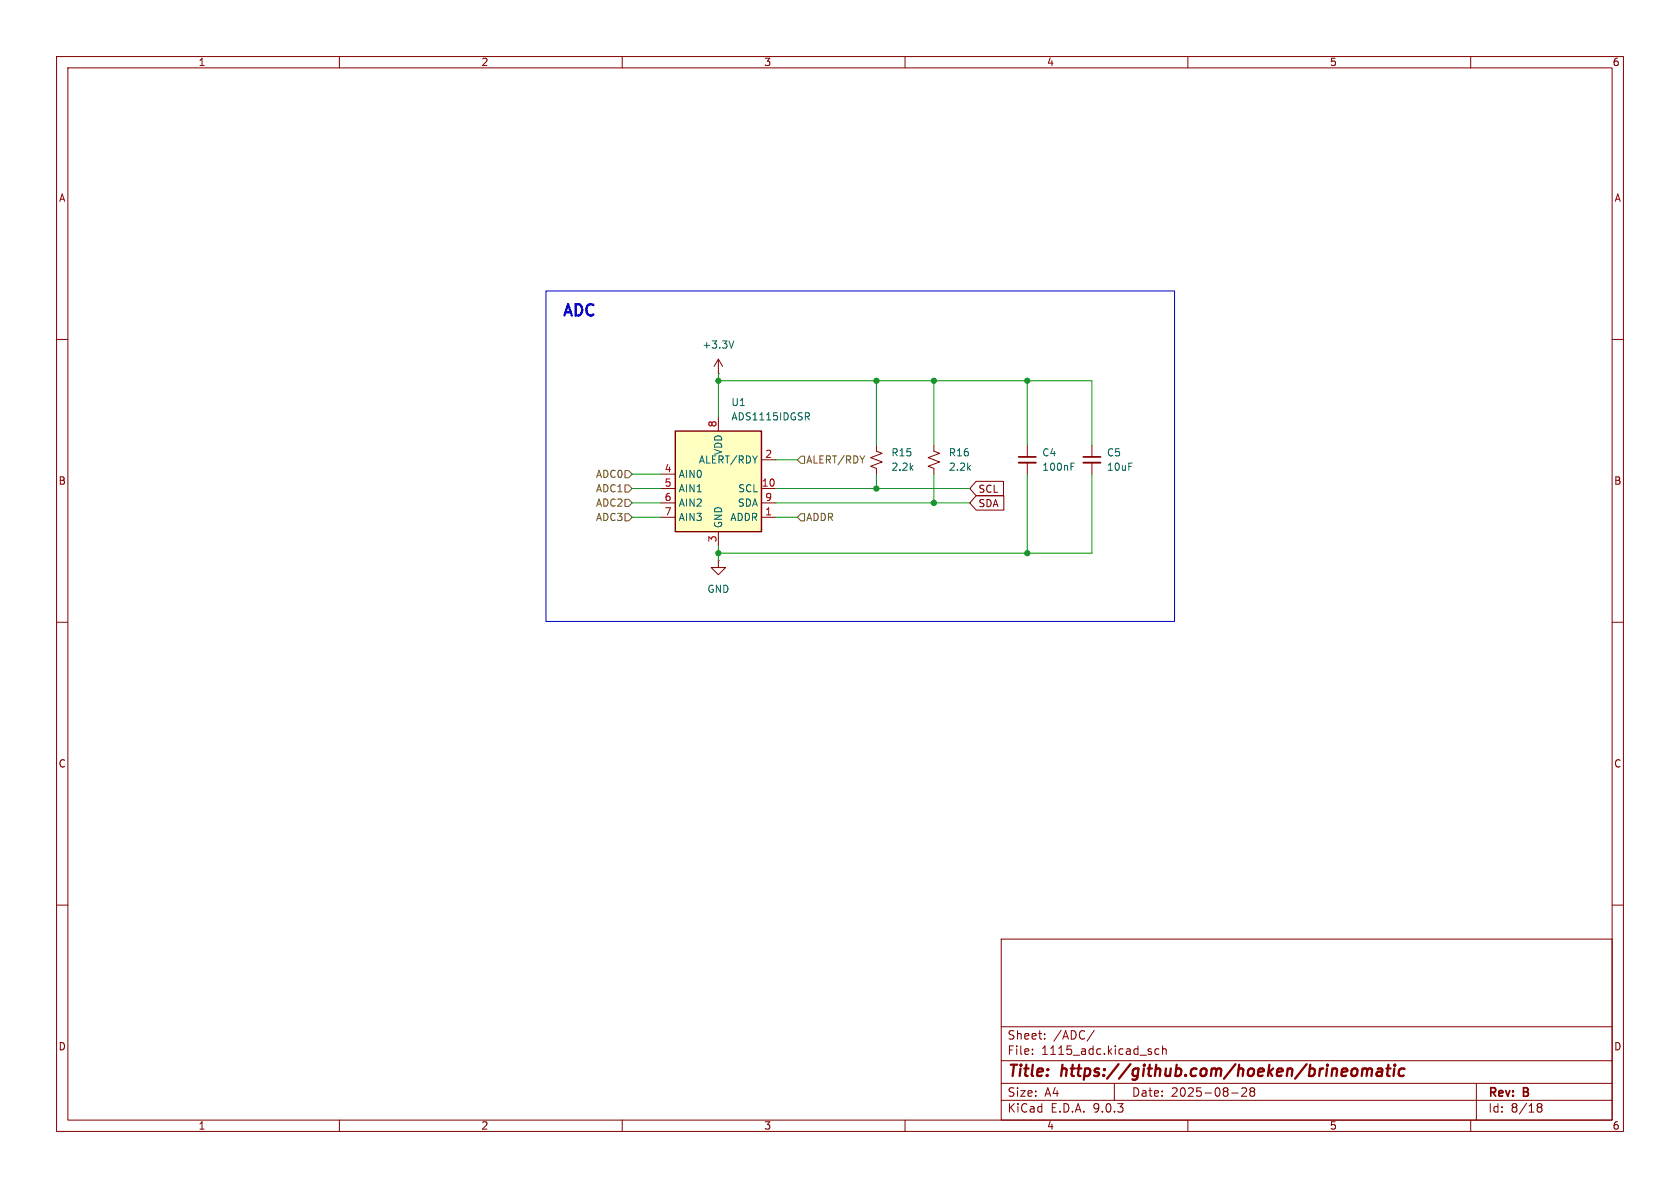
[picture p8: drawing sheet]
<svg xmlns="http://www.w3.org/2000/svg" width="297mm" height="210mm" viewBox="0 0 297 210" stroke-linecap="round" stroke-linejoin="round" font-family="sans-serif">
<g fill="none" stroke="#840000" stroke-width=".18">
<path d="M10 10h277v190h-277zM12 12h273v186h-273zM60 10v2M110 10v2M160 10v2M210 10v2M260 10v2M10 60h2M154.9 78.7v1.1l1.1 .3-2.1 .8 2.1 .8-2.1 .7 1 .4v1M181.6 78.7v2.1M193 78.7v2.1M285 60h2"/>
<path d="M181.6 81.8v2M193 81.8v2M10 110h2M285 110h2M10 160h2M177 166h108v32h-108zM285 160h2M60 198v2M110 198v2M160 198v2M177 194.5h108M177 191.5h108"/>
<path d="M177 187.5h108M177 181.5h108M182.5 186.3v.1M182.5 185.5v.1M184.7 183.6v.1M184.7 182.8v.1M193.5 182.1l-1.3 2M197 191.5v3M204.9 185.5l-.4-.1-.3 .3v.4l.1 .2h.6M205.5 185.5l.2-.1 .4 .1 .1 .9M205.5 184.9v1.5M210 198v2"/>
<path d="M217.7 193.2h1.2M220.3 192.4v.5l-.8 .9h.9M221 192.4v.3l.2 .2M221.2 192.9l-.2 .3v.5l.2 .1 .5-.1 .1-.2-.1-.4-.2-.2M221.2 192.9h.3M221.7 192.4l.1 .3-.3 .2M260 198v2M261 191.5v6.5M271.7 195.5l.3 .2M271.7 195.4l.3-.3 .5 .1 .1 .3-.3 .2M272 195.7h.3M272 195.7l-.3 .3"/>
<path d="M272.3 195.7l.3 .3-.1 .5-.5 .1-.3-.3"/>
</g>
<g fill="none" stroke="#840000" stroke-width=".4">
<path d="M240.9 189.1a.49 .49 0 0 1 .8 .1M240.9 188.9l-.2 1.3M241.7 189.2a.5 .5 0 0 1 .8-.2l-.1 1.2M241.7 189.2l-.1 1M243.6 189l.2-.1 .5 .1v1.2M244.4 189.4h-.7a.4 .4 0 0 0-.4 .4 .4 .4 0 0 0 .3 .4l.7-.1M245.1 188.9h.7M245.5 188.2l-.3 1.7 .1 .2 .4 .1M246.5 188.9l-.2 1.3M246.6 188.2v.2M246.6 188.2l-.1 .1 .1 .1M246.6 188.2l.1 .1-.1 .1"/>
<path d="M248.3 189a.66 .66 0 0 0-1 .3v.5l.1 .3 .2 .1 .6-.1"/>
</g>
<path d="M180.1 80.8h3M191.5 80.8h3.1" fill="none" stroke="#840000" stroke-width=".3"/>
<path d="M180.1 81.8h3M191.5 81.8h3.1" fill="none" stroke="#840000" stroke-width=".33"/>
<path d="M189.3 82.5h.5M189.3 81.9h.6" fill="none" stroke="#006464" stroke-width=".18"/>
<path d="M119.4 76.2h15.2v17.8h-15.2z" fill="#ffffc2"/>
<path d="M119.4 76.2h15.2v17.8h-15.2z" fill="none" stroke="#840000" stroke-width=".25"/>
<g fill="none" stroke="#840000" stroke-width=".18">
<path d="M127 66h.1M127 63.5v2.5M127 73.7v2.5M127 63.5l-.8 1.3M127 63.5l.8 1.3M165.1 78.7v1.1l1 .3-2 .8 2 .8-2 .7 1 .4v1M116.8 83.8h2.6M116.8 86.4h2.6M116.8 88.9h2.6M116.8 91.4h2.6M127 99.1v1.2h1.3l-1.3 1.3-1.3-1.3h1.3M127 99.1h.1"/>
<path d="M127 94v2.5M134.6 86.4h2.6M134.6 88.9h2.6M134.6 91.4h2.6M134.6 81.3h2.6M172.6 85.1h4.8v2.5h-4.8l-1.2-1.2zM172.6 87.6h4.9v2.6h-4.9l-1.2-1.3z"/>
</g>
<path d="M129.7 60.3l-.4 1.2M142.7 73.6l.4 .6M142.9 73l.2 .2-.1 .3-.1 .1" fill="none" stroke="#006464" stroke-width=".18"/>
<path d="M110.5 90.8h.6l.7 .6-.7 .7h-.6zM110.5 85.7h.6l.7 .7-.7 .6h-.6zM110.5 88.3h.6l.7 .6-.7 .6h-.6zM110.5 83.2h.6l.7 .6-.7 .7h-.6zM141.6 90.8h.6v1.3h-.6l-.6-.7zM141.6 80.6h.6v1.3h-.6l-.6-.6z" fill="none" stroke="#725600" stroke-width=".18"/>
<g fill="none" stroke="#009600" stroke-width=".18">
<path d="M127 67.3h66v11.4M127 66v7.7M154.9 67.3v11.4M165.1 67.3v11.4M181.6 67.3v11.4M111.8 88.9h5M111.8 86.4h5M111.8 91.4h5M111.8 83.8h5M127 96.5v2.6M137.2 88.9h34.2M137.2 86.4h34.2"/>
<path d="M137.2 91.4h3.8M137.2 81.3h3.8M154.9 83.8v2.6M165.1 83.8v5.1M181.6 83.8v14M193 83.8v14h-66"/>
</g>
<path d="M96.5 51.4h111.1v58.5h-111.1z" fill="none" stroke="#0000c2" stroke-width=".18"/>
<g fill="#009600" stroke="#009600" stroke-width=".18">
<circle cx="127" cy="67.3" r=".46"/>
<circle cx="127" cy="97.8" r=".46"/>
<circle cx="165.1" cy="67.3" r=".46"/>
<circle cx="181.6" cy="67.3" r=".46"/>
<circle cx="181.6" cy="97.8" r=".46"/>
<circle cx="154.9" cy="86.4" r=".46"/>
<circle cx="165.1" cy="88.9" r=".46"/>
<circle cx="154.9" cy="67.3" r=".46"/>
</g>
<text font-size="2.8" fill="#0000c2" x="99.3" y="56.5">ADC</text>
<g font-size="2.8" fill="#840000">
<text x="178" y="190.9">Title:</text>
<text x="187.7" y="190.9">https://github.com/hoeken/brineomatic</text>
</g>
<g font-size="2.1" fill="#840000">
<text x="178" y="184">Sheet:</text>
<text x="186.2" y="184">/ADC/</text>
<text x="178" y="186.7">File:</text>
<text x="184.1" y="186.7">1115_adc.kicad_sch</text>
<text x="178" y="196.9">KiCad</text>
<text x="178" y="194.1">Size:</text>
<text x="184.7" y="194.1">A4</text>
<text x="185.7" y="196.9">E.D.A.</text>
<text x="193.3" y="196.9">9.0.3</text>
<text x="200" y="194.1">Date:</text>
<text x="207" y="194.1">2025-08-28</text>
<text x="263" y="194.3">Rev:</text>
<text x="263" y="196.9">Id:</text>
<text x="267.1" y="196.9">8/18</text>
<text x="269.4" y="194.3">B</text>
</g>
<g font-size="1.8" fill="#840000">
<text x="35" y="11.9">1</text>
<text x="85" y="11.9">2</text>
<text x="135" y="11.9">3</text>
<text x="185" y="11.9">4</text>
<text x="235" y="11.9">5</text>
<text x="285" y="11.9">6</text>
<text x="10.3" y="35.9">A</text>
<text x="285.3" y="35.9">A</text>
<text x="10.3" y="85.9">B</text>
<text x="172.9" y="87.3">SCL</text>
<text x="172.9" y="89.9">SDA</text>
<text x="285.3" y="85.9">B</text>
<text x="10.3" y="135.9">C</text>
<text x="285.3" y="135.9">C</text>
<text x="10.3" y="185.9">D</text>
<text x="285.3" y="185.9">D</text>
<text x="35" y="199.9">1</text>
<text x="85" y="199.9">2</text>
<text x="135" y="199.9">3</text>
<text x="185" y="199.9">4</text>
<text x="235" y="199.9">5</text>
<text x="285" y="199.9">6</text>
</g>
<g font-size="1.8" fill="#006464">
<text x="124.1" y="61.8">+3.3V</text>
<text x="129.2" y="72">U1</text>
<text x="129.2" y="74.5">ADS1115IDGSR</text>
<text x="123.4" y="82.1">ALERT/RDY</text>
<text x="127.9" y="80.5" transform="rotate(-90 127.9 80.5)">VDD</text>
<text x="157.5" y="83.4">2.2k</text>
<text x="157.5" y="80.9">R15</text>
<text x="167.6" y="83.4">2.2k</text>
<text x="167.6" y="80.9">R16</text>
<text x="184.2" y="80.9">C4</text>
<text x="184.2" y="83.4">100nF</text>
<text x="195.6" y="80.9">C5</text>
<text x="195.6" y="83.4">10uF</text>
<text x="119.9" y="84.7">AIN0</text>
<text x="119.9" y="87.2">AIN1</text>
<text x="119.9" y="89.8">AIN2</text>
<text x="130.3" y="89.8">SDA</text>
<text x="130.4" y="87.2">SCL</text>
<text x="119.9" y="92.3">AIN3</text>
<text x="127.9" y="93.5" transform="rotate(-90 127.9 93.5)">GND</text>
<text x="129" y="92.3">ADDR</text>
<text x="125" y="105">GND</text>
</g>
<g font-size="1.8" fill="#a90000">
<text x="126.7" y="75.6" transform="rotate(-90 126.7 75.6)">8</text>
<text x="117.4" y="83.6">4</text>
<text x="135.2" y="81">2</text>
<text x="117.4" y="86.1">5</text>
<text x="117.4" y="88.6">6</text>
<text x="134.6" y="86.1">10</text>
<text x="135.2" y="88.6">9</text>
<text x="117.4" y="91.2">7</text>
<text x="126.7" y="96" transform="rotate(-90 126.7 96)">3</text>
<text x="135.2" y="91.2">1</text>
</g>
<g font-size="1.8" fill="#725600">
<text x="142.4" y="82.1">ALERT/RDY</text>
<text x="105.3" y="87.2">ADC1</text>
<text x="105.3" y="89.8">ADC2</text>
<text x="105.3" y="84.7">ADC0</text>
<text x="105.3" y="92.3">ADC3</text>
<text x="142.4" y="92.3">ADDR</text>
</g>
</svg>
